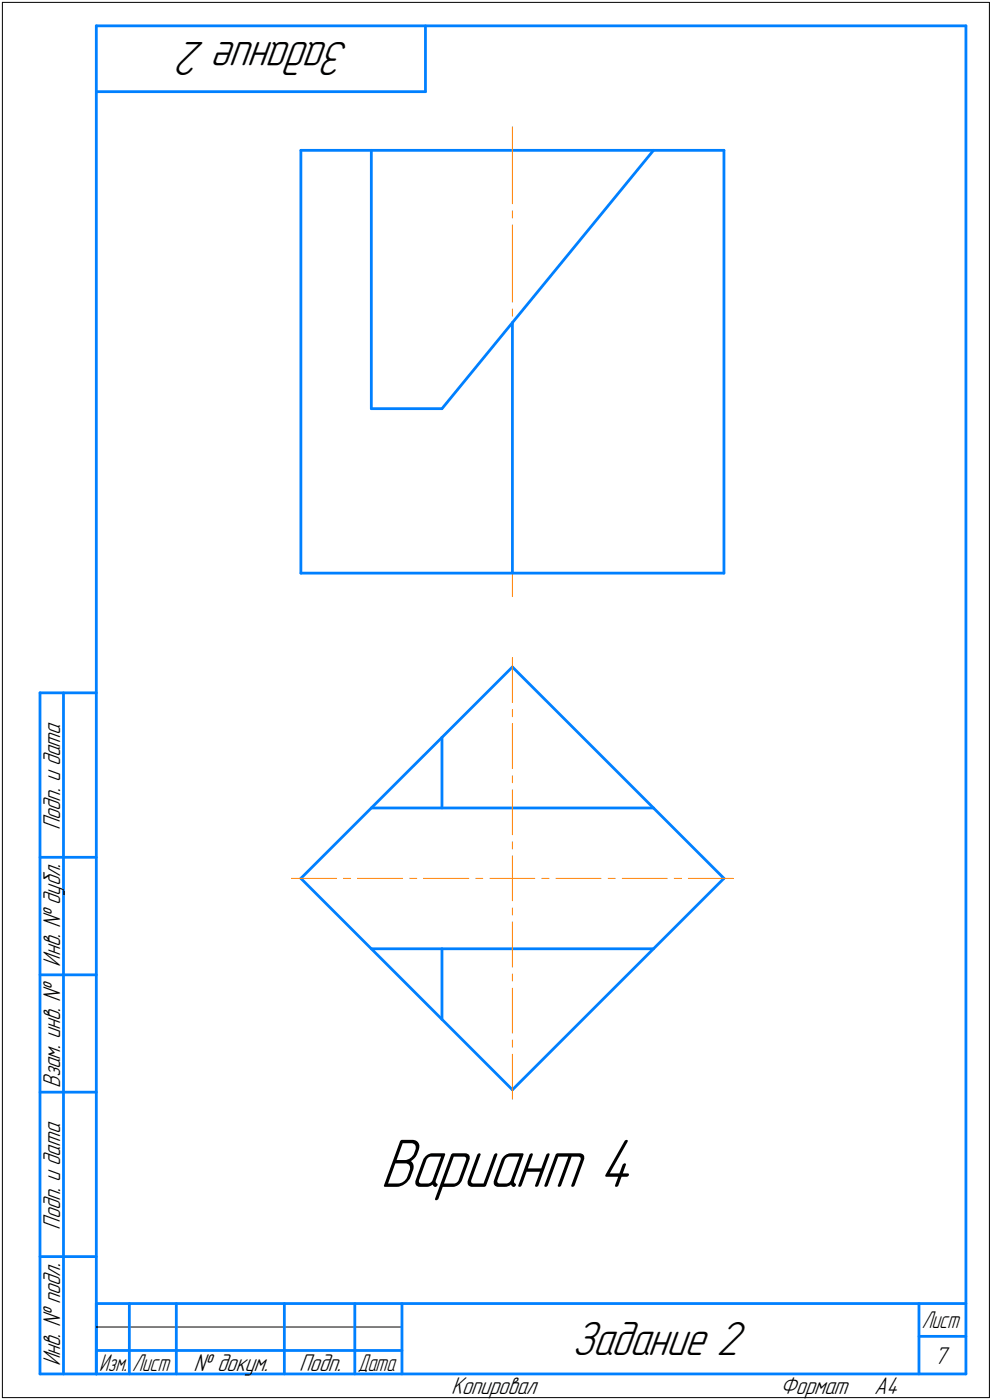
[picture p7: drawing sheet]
<svg xmlns="http://www.w3.org/2000/svg" width="211mm" height="298mm" viewBox="0 0 211 298" stroke-linecap="round" stroke-linejoin="round" font-family="sans-serif">
<g fill="none" stroke="#0080ff" stroke-width=".59">
<path d="M20.5 5.5v287zM20.5 5.5h185zM20.5 19.5h70zM90.5 5.5v14zM205.5 5.5v287zM64 32h90zM64 32v90zM79 32v55zM139 32l-45 55zM154 32v90zM109 68.7v53.3zM79 87h15z"/>
<path d="M64 122h90zM8.5 147.5v145zM8.5 147.5h12zM13.5 147.5v145zM94 157v15zM109 142l45 45zM109 142l-45 45zM79 172h60zM8.5 182.5h12zM64 187l45 45zM8.5 207.5h12zM79 202h60z"/>
<path d="M94 202v15zM8.5 232.5h12zM109 232l45-45zM8.5 267.5h12zM20.5 277.5h185zM20.5 277.5v15zM27.5 277.5v15zM37.5 277.5v15zM60.5 277.5v15zM75.5 277.5v15zM85.5 277.5v15zM195.5 277.5v15z"/>
<path d="M8.5 292.5h12zM20.5 292.5h185zM20.5 287.5h7zM27.5 287.5h10zM37.5 287.5h23zM60.5 287.5h15zM75.5 287.5h10zM195.5 284.5h10z"/>
</g>
<g fill="none" stroke="#ff8000" stroke-width=".21">
<path d="M109 27v16.4zM109 47.9v16.4zM109 44.9v1.5zM109 68.8v16.4zM109 65.8v1.5zM109 89.7v16.4zM109 86.7v1.5zM109 110.6v16.4zM109 107.6v1.5zM109 140v9.6zM109 151v1.6zM109 154.1v9.5z"/>
<path d="M109 165.1v1.5zM109 168.1v9.6zM109 179.2v1.5zM62 187h9.6zM73.1 187h1.5zM76.1 187h9.5zM87.2 187h1.4zM90.1 187h9.6zM101.2 187h1.5zM104.2 187h4.8zM109 196.3v9.6zM109 193.3v1.5z"/>
<path d="M109 187v4.8zM109 182.2v4.8zM109 187h4.8zM115.3 187h1.5zM118.3 187h9.5zM129.4 187h1.5zM132.4 187h9.5zM143.4 187h1.5zM146.4 187h9.6zM109 210.4v9.5zM109 207.3v1.5zM109 224.4v9.6z"/>
<path d="M109 221.4v1.5z"/>
</g>
<path d="M80.9 241.5h56.3zM80.9 241.5h56.3zM80.9 241.6h56.3zM80.9 241.6h56.3zM80.9 241.6h56.3zM80.9 241.7h56.3zM80.9 241.7h56.3zM80.9 241.8h56.3zM80.9 241.8h56.3zM80.9 241.9h56.3zM80.9 241.9h56.3zM80.9 241.9h56.3zM80.9 242h56.3zM80.9 242h56.3zM80.9 242.1h56.3zM80.9 242.1h56.3zM80.9 242.1h56.3zM80.9 242.2h56.3zM80.9 242.2h56.3zM80.9 242.3h56.3zM80.9 242.3h56.3zM80.9 242.4h56.3zM80.9 242.4h56.3zM80.9 242.4h56.3zM80.9 242.5h56.3zM80.9 242.5h56.3zM80.9 242.6h56.3zM80.9 242.6h56.3zM80.9 242.7h56.3zM80.9 242.7h56.3zM80.9 242.7h56.3zM80.9 242.8h56.3zM80.9 242.8h56.3zM80.9 242.9h56.3zM80.9 242.9h56.3zM80.9 243h56.3zM80.9 243h56.3zM80.9 243h56.3zM80.9 243.1h56.3zM80.9 243.1h56.3zM80.9 243.2h56.3zM80.9 243.2h56.3zM80.9 243.2h56.3zM80.9 243.3h56.3zM80.9 243.3h56.3zM80.9 243.4h56.3zM80.9 243.4h56.3zM80.9 243.5h56.3zM80.9 243.5h56.3zM80.9 243.5h56.3zM80.9 243.6h56.3zM80.9 243.6h56.3zM80.9 243.7h56.3zM80.9 243.7h56.3zM80.9 243.8h56.3zM80.9 243.8h56.3zM80.9 243.8h56.3zM80.9 243.9h56.3zM80.9 243.9h56.3zM80.9 244h56.3zM80.9 244h56.3zM80.9 244.1h56.3zM80.9 244.1h56.3zM80.9 244.1h56.3zM80.9 244.2h56.3zM80.9 244.2h56.3zM80.9 244.3h56.3zM80.9 244.3h56.3zM80.9 244.3h56.3zM80.9 244.4h56.3zM80.9 244.4h56.3zM80.9 244.5h56.3zM80.9 244.5h56.3zM80.9 244.6h56.3zM80.9 244.6h56.3zM80.9 244.6h56.3zM80.9 244.7h56.3zM80.9 244.7h56.3zM80.9 244.8h56.3zM80.9 244.8h56.3zM80.9 244.9h56.3zM80.9 244.9h56.3zM80.9 244.9h56.3zM80.9 245h56.3zM80.9 245h56.3zM80.9 245.1h56.3zM80.9 245.1h56.3zM80.9 245.2h56.3zM80.9 245.2h56.3zM80.9 245.2h56.3zM80.9 245.3h56.3zM80.9 245.3h56.3zM80.9 245.4h56.3zM80.9 245.4h56.3zM80.9 245.4h56.3zM80.9 245.5h56.3zM80.9 245.5h56.3zM80.9 245.6h56.3zM80.9 245.6h56.3zM80.9 245.7h56.3zM80.9 245.7h56.3zM80.9 245.7h56.3zM80.9 245.8h56.3zM80.9 245.8h56.3zM80.9 245.9h56.3zM80.9 245.9h56.3zM80.9 246h56.3zM80.9 246h56.3zM80.9 246h56.3zM80.9 246.1h56.3zM80.9 246.1h56.3zM80.9 246.2h56.3zM80.9 246.2h56.3zM80.9 246.3h56.3zM80.9 246.3h56.3zM80.9 246.3h56.3zM80.9 246.4h56.3zM80.9 246.4h56.3zM80.9 246.5h56.3zM80.9 246.5h56.3zM80.9 246.5h56.3zM80.9 246.6h56.3zM80.9 246.6h56.3zM80.9 246.7h56.3zM80.9 246.7h56.3zM80.9 246.8h56.3zM80.9 246.8h56.3zM80.9 246.8h56.3zM80.9 246.9h56.3zM80.9 246.9h56.3zM80.9 247h56.3zM80.9 247h56.3zM80.9 247.1h56.3zM80.9 247.1h56.3zM80.9 247.1h56.3zM80.9 247.2h56.3zM80.9 247.2h56.3zM80.9 247.3h56.3zM80.9 247.3h56.3zM80.9 247.4h56.3zM80.9 247.4h56.3zM80.9 247.4h56.3zM80.9 247.5h56.3zM80.9 247.5h56.3zM80.9 247.6h56.3zM80.9 247.6h56.3zM80.9 247.6h56.3zM80.9 247.7h56.3zM80.9 247.7h56.3zM80.9 247.8h56.3zM80.9 247.8h56.3zM80.9 247.9h56.3zM80.9 247.9h56.3zM80.9 247.9h56.3zM80.9 248h56.3zM80.9 248h56.3zM80.9 248.1h56.3zM80.9 248.1h56.3zM80.9 248.2h56.3zM80.9 248.2h56.3zM80.9 248.2h56.3zM80.9 248.3h56.3zM80.9 248.3h56.3zM80.9 248.4h56.3zM80.9 248.4h56.3zM80.9 248.5h56.3zM80.9 248.5h56.3zM80.9 248.5h56.3zM80.9 248.6h56.3zM80.9 248.6h56.3zM80.9 248.7h56.3zM80.9 248.7h56.3zM80.9 248.8h56.3zM80.9 248.8h56.3zM80.9 248.8h56.3zM80.9 248.9h56.3zM80.9 248.9h56.3zM80.9 249h56.3zM80.9 249h56.3zM80.9 249h56.3zM80.9 249.1h56.3zM80.9 249.1h56.3zM80.9 249.2h56.3zM80.9 249.2h56.3zM80.9 249.3h56.3zM80.9 249.3h56.3zM80.9 249.3h56.3zM80.9 249.4h56.3zM80.9 249.4h56.3zM80.9 249.5h56.3zM80.9 249.5h56.3zM80.9 249.6h56.3zM80.9 249.6h56.3zM80.9 249.6h56.3zM80.9 249.7h56.3zM80.9 249.7h56.3zM80.9 249.8h56.3zM80.9 249.8h56.3zM80.9 249.9h56.3zM80.9 249.9h56.3zM80.9 249.9h56.3zM80.9 250h56.3zM80.9 250h56.3zM80.9 250.1h56.3zM80.9 250.1h56.3zM80.9 250.1h56.3zM80.9 250.2h56.3zM80.9 250.2h56.3zM80.9 250.3h56.3zM80.9 250.3h56.3zM80.9 250.4h56.3zM80.9 250.4h56.3zM80.9 250.4h56.3zM80.9 250.5h56.3zM80.9 250.5h56.3zM80.9 250.6h56.3zM80.9 250.6h56.3zM80.9 250.7h56.3zM80.9 250.7h56.3zM80.9 250.7h56.3zM80.9 250.8h56.3zM80.9 250.8h56.3zM80.9 250.9h56.3zM80.9 250.9h56.3zM80.9 251h56.3zM80.9 251h56.3zM80.9 251h56.3zM80.9 251.1h56.3zM80.9 251.1h56.3zM80.9 251.2h56.3zM80.9 251.2h56.3zM80.9 251.2h56.3zM80.9 251.3h56.3zM80.9 251.3h56.3zM80.9 251.4h56.3zM80.9 251.4h56.3zM80.9 251.5h56.3zM80.9 251.5h56.3zM80.9 251.5h56.3zM80.9 251.6h56.3zM80.9 251.6h56.3zM80.9 251.7h56.3zM80.9 251.7h56.3zM80.9 251.8h56.3zM80.9 251.8h56.3zM80.9 251.8h56.3zM80.9 251.9h56.3zM80.9 251.9h56.3zM80.9 252h56.3zM80.9 252h56.3zM80.9 252.1h56.3zM80.9 252.1h56.3zM80.9 252.1h56.3zM80.9 252.2h56.3zM80.9 252.2h56.3zM80.9 252.3h56.3zM80.9 252.3h56.3zM80.9 252.3h56.3zM80.9 252.4h56.3zM80.9 252.4h56.3zM80.9 252.5h56.3zM80.9 252.5h56.3zM80.9 252.6h56.3zM80.9 252.6h56.3zM80.9 252.6h56.3zM80.9 252.7h56.3zM80.9 252.7h56.3zM80.9 252.8h56.3zM80.9 252.8h56.3zM80.9 252.9h56.3zM80.9 252.9h56.3zM80.9 252.9h56.3zM80.9 253h56.3zM80.9 253h56.3zM80.9 253.1h56.3zM80.9 253.1h56.3zM80.9 253.2h56.3zM80.9 253.2h56.3zM80.9 253.2h56.3zM80.9 253.3h56.3zM80.9 253.3h56.3zM80.9 253.4h56.3zM80.9 253.4h56.3zM80.9 253.4h56.3zM80.9 253.5h56.3zM80.9 253.5h56.3zM80.9 253.6h56.3zM80.9 253.6h56.3zM80.9 253.7h56.3zM80.9 253.7h56.3zM80.9 253.7h56.3zM80.9 253.8h56.3zM80.9 253.8h56.3zM80.9 253.9h56.3zM80.9 253.9h56.3zM80.9 254h56.3zM80.9 254h56.3zM80.9 254h56.3zM80.9 254.1h56.3zM80.9 254.1h56.3zM80.9 254.2h56.3zM80.9 254.2h56.3zM80.9 254.3h56.3zM80.9 254.3h56.3zM80.9 254.3h56.3zM80.9 254.4h56.3zM80.9 254.4h56.3zM80.9 254.5h56.3zM80.9 254.5h56.3zM80.9 254.6h56.3zM80.9 254.6h56.3zM80.9 254.6h56.3zM80.9 254.7h56.3zM80.9 254.7h56.3zM80.9 254.8h56.3zM80.9 254.8h56.3zM80.9 254.8h56.3zM80.9 254.9h56.3zM80.9 254.9h56.3zM80.9 255h56.3zM80.9 255h56.3zM80.9 255.1h56.3zM80.9 255.1h56.3zM80.9 255.1h56.3zM80.9 255.2h56.3zM80.9 255.2h56.3zM80.9 255.3h56.3zM80.9 255.3h56.3zM80.9 255.4h56.3zM80.9 255.4h56.3zM80.9 255.4h56.3zM80.9 255.5h56.3zM80.9 255.5h56.3zM80.9 255.6h56.3zM80.9 255.6h56.3zM80.9 255.7h56.3zM80.9 255.7h56.3z" fill="#fff" stroke="#fff" stroke-width=".21"/>
<path d="M.5 .5v297zM.5 .5h210zM210.5 .5v297zM.5 297.5h210zM20.5 282.5h65z" fill="none" stroke="#000" stroke-width=".21"/>
<text font-size="15.6" x="80.9" y="252.7">Вариант 4</text>
<g font-size="10.9">
<text x="74.4" y="9" transform="rotate(-180 74.4 9)">Задание 2</text>
<text x="121.6" y="288.5">Задание 2</text>
</g>
<g font-size="5.5">
<text x="12.8" y="176.7" transform="rotate(-90 12.8 176.7)">Подп. и дата</text>
<text x="12.8" y="205.8" transform="rotate(-90 12.8 205.8)">Инв. № дубл.</text>
<text x="12.8" y="231.6" transform="rotate(-90 12.8 231.6)">Взам. инв. №</text>
<text x="12.8" y="261.7" transform="rotate(-90 12.8 261.7)">Подп. и дата</text>
<text x="12.8" y="290.8" transform="rotate(-90 12.8 290.8)">Инв. № подл.</text>
<text x="41.2" y="291.8">№ докум.</text>
<text x="63.6" y="291.8">Подп.</text>
<text x="198.8" y="290.3">7</text>
<text x="96" y="296.8">Копировал</text>
<text x="166" y="296.8">Формат</text>
<text x="186" y="296.8">A4</text>
</g>
<g font-size="5.4">
<text x="196.1" y="282.8">Лист</text>
<text x="21.1" y="291.8">Изм.</text>
<text x="28.1" y="291.8">Лист</text>
<text x="76.1" y="291.8">Дата</text>
</g>
</svg>
